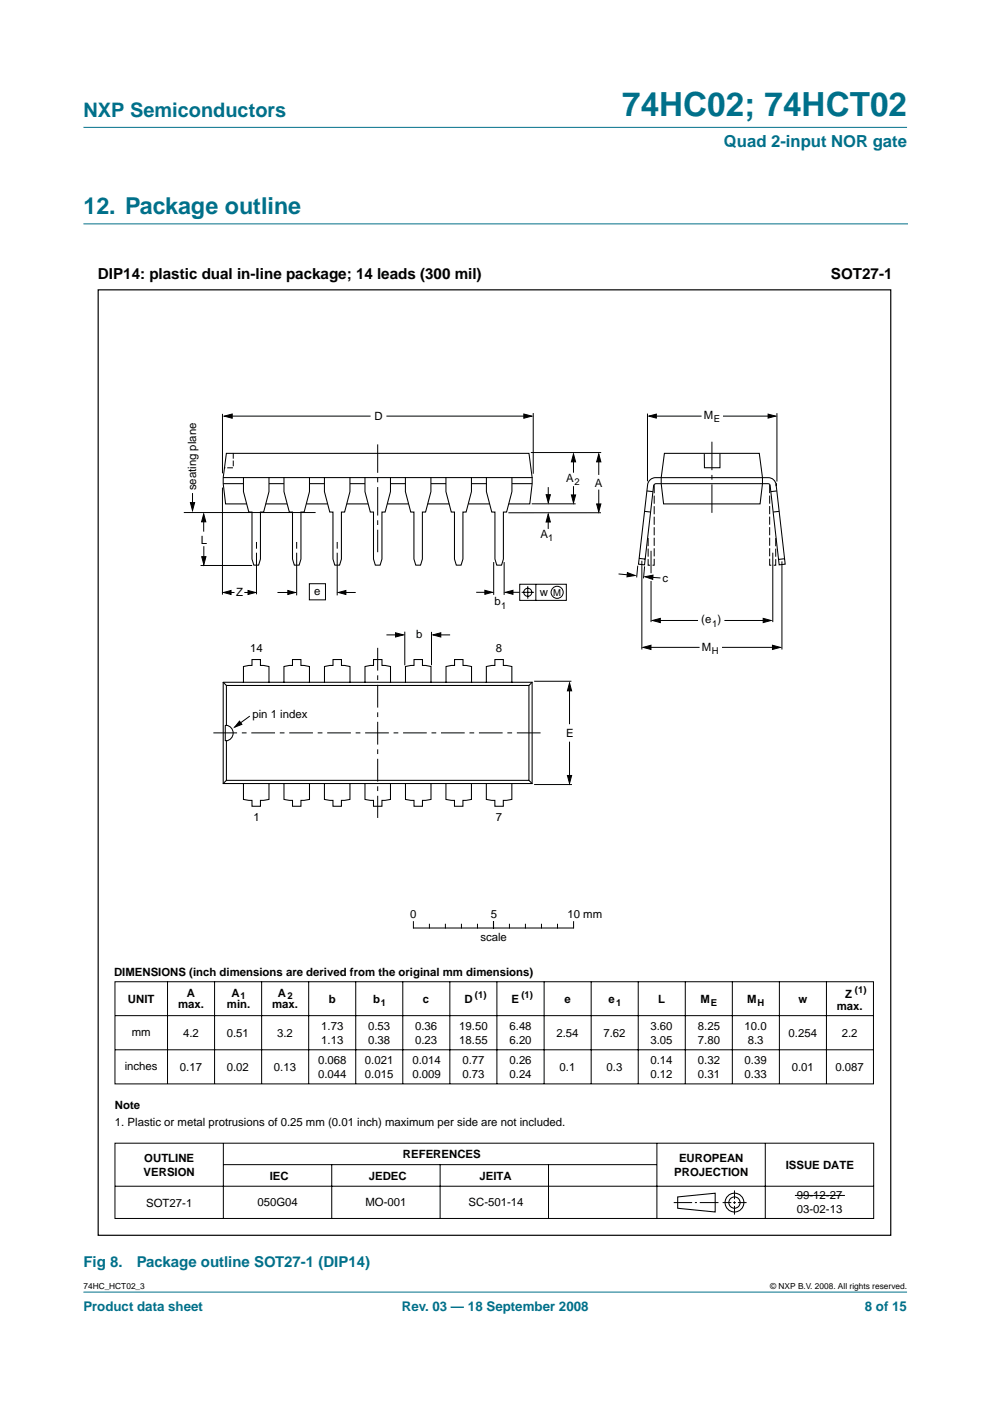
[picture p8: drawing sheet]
<svg xmlns="http://www.w3.org/2000/svg" width="210mm" height="297mm" viewBox="0 0 210 297" stroke-linecap="round" stroke-linejoin="round" font-family="sans-serif">
<g fill="#00708a" stroke="#00708a" stroke-width=".21">
<path d="M17.7 273.9h174.6z"/>
<path d="M17.7 27h174.6z"/>
</g>
<path d="M17.7 47.5h174.7" fill="none" stroke="#00708a" stroke-width=".21"/>
<g fill="none" stroke="#000" stroke-width=".21">
<path d="M47.2 87.7v12.7M48 88.2h30.6M81.9 88.2h29.8M112.6 95.9h14.9M113.1 87.6v12.8M121.6 97v3.2M127 96.6v4.1M137.3 87.7v14.3M138.3 88.2h10.4M153.3 88.2h10.4M164.7 87.6v14.5M39 108.7h27.9"/>
<path d="M40.8 104.5v2.7M42.5 119.9h11M43.2 110v2.7M43.2 115.8v3.2M47.2 103.4v22.7M54.4 114.9v1.4M54.4 117.2v8.8M62.9 114.9v1.4M62.9 117.2v9M71.5 114.9v1.4M71.5 117.2v9M104.7 119.2v6.9"/>
<path d="M106.9 119.2v6.9M112.7 106.8h9.4M116.2 109.8v2.3M116.2 103.3v2.5M121.6 103.1v3M127 103.8v4.3M127.4 108.7h-19.6M135.2 119.9l-.2 2.5M136.1 118.9v18.8M138 116.8v4.7M163.8 117.2v14.7M165.8 119v18.7"/>
<path d="M48.2 125.6h1.5M51.8 125.6h1.6M58.8 125.6h3.1M65.6 123.8h3.4v3.4h-3.4zM72.6 125.6h2.8M81.9 134.6h2.9M85.8 133.9v7.2M91.5 134v7M92.6 134.6h2.8M101 125.6h2.5M108.1 125.6h2.1M110.2 123.9h9.9v3.4h-9.9z"/>
<path d="M110.6 125.6h2.6M111.9 124.3v2.6M113.6 123.9v3.4M131.1 121.7l2.8 .2M136.7 120.1l-.3 2.5M137.2 137.3h11.1M137.3 122.3l2.7 .2M138 123.2v8.7M139.1 131.6h8.9M153.1 137.3h11.1M153.6 131.6h9M53 151.8l-2.6 1.9"/>
<path d="M113.2 144.4h8M120.8 145.9v7.6M120.8 157.2v7.9M113.2 166.3h8.1M87.7 195.4v1.4M87.7 196.8h33.8M91 196v.8M94.4 196v.8M97.8 196v.8M101.2 196v.8M104.6 195.4v1.4M108 196v.8"/>
<path d="M111.4 196v.8M114.8 196v.8M118.2 196v.8M121.6 195.4v1.4M24.4 208.1h160.8v21.7h-160.8zM24.4 215.3h160.8M35.5 208.1v21.7M45.5 208.1v21.7M55.5 208.1v21.7M65.4 208.1v21.7M75.4 208.1v21.7M85.4 208.1v21.7"/>
<path d="M95.4 208.1v21.7M105.4 208.1v21.7M115.4 208.1v21.7M125.3 208.1v21.7M135.3 208.1v21.7M145.3 208.1v21.7M155.3 208.1v21.7M165.2 208.1v21.7M175.2 208.1v21.7M24.4 222.6h160.8M24.4 242.4h160.8v15.9h-160.8zM24.4 251.5h160.8"/>
<path d="M47.4 242.4v15.9M47.4 246.9h91.9M70.3 246.9v11.4M93.3 246.9v11.4M116.3 246.9v11.4M139.3 242.4v15.9M142.8 255h3.9M147.3 255h.5M148.4 255h3.9M153.2 255h1.9M155.5 255h.5M155.7 252.4v1.8"/>
<path d="M155.7 254.7v.5M155.7 255.7v1.8M156.5 255h1.8M162.3 242.4v15.9M168.5 253.5h10.6"/>
<circle cx="111.9" cy="125.6" r=".85"/>
<circle cx="118.1" cy="125.6" r="1.28"/>
</g>
<g fill="none" stroke="#000" stroke-width=".22">
<path d="M140.9 96.1h20.1l.7 5.2v1.2l-.5 4.3h-20.5l-.5-4.3v-1.2zM149.3 96.2l.1 3h3.3l-.1-3M47.3 102.5h4.3M47.4 101.3h65.4M51.6 101.3v2.9l1.2 4.4h.6v9.9l.4 1.3h1l.4-1.3v-9.9h.7l1.1-4.4v-2.9M52.3 106.8h-4.5l-.5-4.3v-1.2l.7-5.2h64.2l.6 5.2v1.2l-.5 4.3h-4.4M56.3 106.8h4.6M57 102.5h3.2M60.2 101.3v2.9l1.1 4.4h.7v9.9l.4 1.3h1l.4-1.3v-9.9h.7l1.1-4.4v-2.9M65 106.8h4.5M65.6 102.5h3.2M68.8 101.3v2.9l1.1 4.4h.7v9.9l.4 1.3h1l.4-1.3v-9.9h.7l1.1-4.4v-2.9"/>
<path d="M73.5 106.8h4.6M74.2 102.5h3.2M77.4 101.3v2.9l1.1 4.4h.7v9.9l.4 1.3h1l.4-1.3v-9.9h.7l1.1-4.4v-2.9M82.1 106.8h4.5M82.8 102.5h3.2M86 101.3v2.9l1.1 4.4h.7v9.9l.4 1.3h1l.4-1.3v-9.9h.6l1.2-4.4v-2.9M90.7 106.8h4.6M91.4 102.5h3.2M94.5 101.3v2.9l1.2 4.4h.7v9.9l.3 1.3h1.1l.4-1.3v-9.9h.6l1.2-4.4v-2.9M99.3 106.8h4.5M100 102.5h3.2M103.1 101.3v2.9l1.2 4.4h.6v9.9l.4 1.3h1l.4-1.3v-9.9h.7l1.1-4.4v-2.9"/>
<path d="M108.5 102.5h4.3M135.5 118.4l1.3 .1M136.7 108.4l1.2 .2M137.1 104.1l1.3 .1M137.7 101.9l.8-.6h.5h23.9a1.66 1.66 0 0 1 1.7 1.5l1.9 16.8-1.3 .2-1.9-16.8-.2-.4-24-.1-.2 .1-.3 .4-1.9 16.8-1.3-.2 1.9-16.8zM164.7 104.1l-1.3 .1M165.2 108.4l-1.3 .2M166.3 118.5l-1.2 .1M47.3 144.7h65.5v21.4h-65.5zM47.3 144.7l.7 .6M47.8 153.8a1.59 1.59 0 0 1 1.6 1.6 1.59 1.59 0 0 1-1.6 1.6zM48 153.8v-8.5h64.1v20.1h-64.1v-8.4"/>
<path d="M51.6 144.7v-3.4l1.8-.2v-1.3h1.8v1.3l1.8 .2v3.4M60.2 144.7v-3.4l1.8-.2v-1.3h1.8v1.3l1.8 .2v3.4M68.8 144.7v-3.4l1.8-.2v-1.3h1.8v1.3l1.8 .2v3.4M77.4 144.7v-3.4l1.8-.2v-1.3h1.8v1.3l1.8 .2v3.4M86 144.7v-3.4l1.8-.2v-1.3h1.8v1.3l1.8 .2v3.4M94.6 144.7v-3.4l1.8-.2v-1.3h1.8v1.3l1.8 .2v3.4M103.1 144.7v-3.4l1.8-.2v-1.3h1.8v1.3l1.8 .2v3.4M112.8 144.7l-.7 .6M48 165.4l-.7 .7M51.6 166.1v3.4l1.8 .2v1.2h1.8v-1.2l1.8-.2v-3.4M60.2 166.1v3.4l1.8 .2v1.2h1.8v-1.2l1.8-.2v-3.4M68.8 166.1v3.4l1.8 .2v1.2h1.8v-1.2l1.8-.2v-3.4"/>
<path d="M77.4 166.1v3.4l1.8 .2v1.2h1.8v-1.2l1.8-.2v-3.4M86 166.1v3.4l1.8 .2v1.2h1.8v-1.2l1.8-.2v-3.4M94.5 166.1v3.4l1.9 .2v1.2h1.8v-1.2l1.8-.2v-3.4M103.1 166.1v3.4l1.8 .2v1.2h1.8v-1.2l1.8-.2v-3.4M112.1 165.4l.7 .7M143.7 253.8l7.9-.8v4l-7.9-.8z"/>
<circle cx="155.7" cy="255" r="1.99"/>
<circle cx="155.7" cy="255" r="1.2"/>
</g>
<g fill="#000" stroke="#000" stroke-width=".21">
<path d="M47.6 88.2l1.6-.4v.9zM111.1 87.8l1.6 .4-1.6 .5zM121.6 96.2l.4 1.7h-.9zM127 96.2l.4 1.7h-.9zM137.6 88.2l1.6-.4v.8zM162.9 87.8l1.5 .4-1.5 .4zM40.4 106.6h.9l-.5 1.6zM43.2 109l.4 1.6h-.9zM42.8 118h.9l-.5 1.7zM116.2 109l.5 1.7h-.9zM115.8 104.9h.9l-.5 1.7zM121.1 104.9h.9l-.4 1.7z"/>
<path d="M126.5 106.8h.9l-.4 1.7zM47.4 125.6l1.6-.4v.8zM52.6 125.2l1.6 .4-1.6 .4zM61 125.2l1.6 .4-1.6 .4zM71.7 125.6l1.6-.4v.8zM83.9 134.2l1.6 .4-1.6 .5zM91.8 134.6l1.7-.4v.9zM102.8 125.2l1.6 .4-1.6 .4zM107.2 125.6l1.6-.4v.8zM133 121.4l1.7 .6-1.8 .3zM136.3 137.3l1.7-.5v.9zM136.7 122.3l1.8-.4-.1 .9z"/>
<path d="M138.3 131.6l1.7-.5v.9zM161.8 131.1l1.7 .5-1.7 .4zM163.8 136.8l1.7 .5-1.7 .4zM50.8 152.9l.5 .7-1.5 .6zM120.8 144.8l.4 1.7h-.9zM120.3 164.4h.9l-.4 1.7z"/>
</g>
<path d="M80.1 94.2v22.9M150.9 93.7v15.6" fill="none" stroke="#000" stroke-width=".21" stroke-dasharray="6 1 1 1" stroke-linecap="butt"/>
<path d="M45.2 155.4h70.2" fill="none" stroke="#000" stroke-width=".21" stroke-dasharray="5 1 1 1" stroke-linecap="butt"/>
<path d="M80.1 137.4v36" fill="none" stroke="#000" stroke-width=".21" stroke-dasharray="4.8 1 1 1" stroke-linecap="butt"/>
<path d="M49.5 96.1v3.1h-1.9" fill="none" stroke="#000" stroke-width=".21" stroke-dasharray="1 .6"/>
<path d="M138.7 103v16.8h-1.3v-6.3M163.2 102.9v16.9h1.3v-6.3" fill="none" stroke="#000" stroke-width=".21" stroke-dasharray="1.5 .7"/>
<path d="M20.8 61.5h168.1v200.4h-168.1z" fill="none" stroke="#000" stroke-width=".25"/>
<text font-size="7.1" fill="#00708a" x="131.9" y="24.7">74HC02; 74HCT02</text>
<text font-size="4.9" fill="#00708a" x="17.7" y="45.5">12. Package outline</text>
<text font-size="4.2" fill="#00708a" x="17.7" y="24.9">NXP Semiconductors</text>
<text font-size="3.5" fill="#00708a" x="153.5" y="31.1">Quad 2-input NOR gate</text>
<g font-size="3.2">
<text x="20.8" y="59.1">DIP14: plastic dual in-line package; 14 leads (300 mil)</text>
<text x="176.2" y="59.1">SOT27-1</text>
</g>
<g font-size="3.2" fill="#00708a">
<text x="17.7" y="268.7">Fig 8.</text>
<text x="29" y="268.7">Package outline SOT27-1 (DIP14)</text>
</g>
<g font-size="2.8" fill="#00708a">
<text x="17.7" y="278">Product data sheet</text>
<text x="85.2" y="278">Rev. 03 — 18 September 2008</text>
<text x="183.4" y="278">8 of 15</text>
</g>
<g font-size="2.4">
<text x="79.4" y="89">D</text>
<text x="149.3" y="88.9">M</text>
<text x="41.6" y="104" transform="rotate(-90 41.6 104)">seating plane</text>
<text x="120" y="102.3">A</text>
<text x="126.1" y="103.3">A</text>
<text x="42.6" y="115.2">L</text>
<text x="114.6" y="114.1">A</text>
<text x="140.5" y="123.3">c</text>
<text x="50.1" y="126.5">Z</text>
<text x="66.6" y="126.2">e</text>
<text x="104.8" y="128.3">b</text>
<text x="114.5" y="126.3">w</text>
<text x="88.2" y="135.2">b</text>
<text x="148.7" y="132.1">(e )</text>
<text x="53" y="138.3">14</text>
<text x="105.1" y="138.2">8</text>
<text x="148.8" y="138.1">M</text>
<text x="53.5" y="152.2">pin 1 index</text>
<text x="120" y="156.2">E</text>
<text x="53.8" y="174">1</text>
<text x="105.2" y="174.2">7</text>
<text x="87" y="194.7">0</text>
<text x="104" y="194.7">5</text>
<text x="120.3" y="194.7">10 mm</text>
<text x="101.9" y="199.4">scale</text>
<text x="24.2" y="207">DIMENSIONS (inch dimensions are derived from the original mm dimensions)</text>
<text x="27.1" y="212.7">UNIT</text>
<text x="37.8" y="213.8">max.</text>
<text x="39.6" y="211.4">A</text>
<text x="48.1" y="213.8">min.</text>
<text x="49.1" y="211.4">A</text>
<text x="57.7" y="213.8">max.</text>
<text x="58.9" y="211.4">A</text>
<text x="69.7" y="212.7">b</text>
<text x="79.1" y="212.7">b</text>
<text x="89.7" y="212.7">c</text>
<text x="98.5" y="212.7">D</text>
<text x="108.4" y="212.7">E</text>
<text x="119.7" y="212.7">e</text>
<text x="129" y="212.7">e</text>
<text x="139.5" y="212.7">L</text>
<text x="148.5" y="212.7">M</text>
<text x="158.4" y="212.7">M</text>
<text x="169.3" y="212.6">w</text>
<text x="177.4" y="214.1">max.</text>
<text x="179.2" y="211.7">Z</text>
<text x="27.9" y="219.6">mm</text>
<text x="38.8" y="219.8">4.2</text>
<text x="48.1" y="219.8">0.51</text>
<text x="58.7" y="219.8">3.2</text>
<text x="68.1" y="218.3">1.73</text>
<text x="68.1" y="221.3">1.13</text>
<text x="78.1" y="218.3">0.53</text>
<text x="78.1" y="221.3">0.38</text>
<text x="88" y="218.4">0.36</text>
<text x="88" y="221.3">0.23</text>
<text x="97.4" y="218.4">19.50</text>
<text x="97.4" y="221.3">18.55</text>
<text x="108" y="218.4">6.48</text>
<text x="108" y="221.3">6.20</text>
<text x="118" y="219.8">2.54</text>
<text x="128" y="219.8">7.62</text>
<text x="137.9" y="218.4">3.60</text>
<text x="137.9" y="221.3">3.05</text>
<text x="148" y="218.4">8.25</text>
<text x="148" y="221.3">7.80</text>
<text x="157.9" y="218.4">10.0</text>
<text x="158.5" y="221.3">8.3</text>
<text x="167.2" y="219.8">0.254</text>
<text x="178.5" y="219.8">2.2</text>
<text x="26.5" y="226.8">inches</text>
<text x="38.2" y="227">0.17</text>
<text x="48.1" y="227">0.02</text>
<text x="58.1" y="227">0.13</text>
<text x="67.4" y="225.6">0.068</text>
<text x="77.4" y="225.6">0.021</text>
<text x="87.4" y="225.6">0.014</text>
<text x="98" y="225.6">0.77</text>
<text x="108" y="225.6">0.26</text>
<text x="118.7" y="227">0.1</text>
<text x="128.6" y="227">0.3</text>
<text x="137.9" y="225.6">0.14</text>
<text x="148" y="225.6">0.32</text>
<text x="157.9" y="225.6">0.39</text>
<text x="167.9" y="227">0.01</text>
<text x="177.1" y="227">0.087</text>
<text x="67.4" y="228.5">0.044</text>
<text x="77.4" y="228.5">0.015</text>
<text x="87.4" y="228.5">0.009</text>
<text x="98" y="228.5">0.73</text>
<text x="108" y="228.5">0.24</text>
<text x="137.9" y="228.5">0.12</text>
<text x="148" y="228.5">0.31</text>
<text x="157.9" y="228.5">0.33</text>
<text x="24.4" y="235.1">Note</text>
<text x="24.4" y="238.7">1. Plastic or metal protrusions of 0.25 mm (0.01 inch) maximum per side are not included.</text>
<text x="85.4" y="245.6">REFERENCES</text>
<text x="30.5" y="249.3">VERSION</text>
<text x="30.6" y="246.3">OUTLINE</text>
<text x="57.2" y="250.2">IEC</text>
<text x="78.2" y="250.2">JEDEC</text>
<text x="101.7" y="250.2">JEITA</text>
<text x="143" y="249.3">PROJECTION</text>
<text x="144" y="246.3">EUROPEAN</text>
<text x="166.6" y="247.8">ISSUE DATE</text>
<text x="31" y="255.8">SOT27-1</text>
<text x="54.6" y="255.8">050G04</text>
<text x="77.5" y="255.8">MO-001</text>
<text x="99.4" y="255.8">SC-501-14</text>
<text x="168.9" y="254.3">99-12-27</text>
<text x="168.9" y="257.2">03-02-13</text>
</g>
<g font-size="2">
<text x="151.4" y="89.4">E</text>
<text x="121.8" y="102.8">2</text>
<text x="116.2" y="114.6">1</text>
<text x="106.3" y="129">1</text>
<text x="117.3" y="126.3">M</text>
<text x="151" y="132.9">1</text>
<text x="151" y="138.7">H</text>
<text x="51" y="211.9">1</text>
<text x="60.9" y="211.9">2</text>
<text x="80.8" y="213.2">1</text>
<text x="100.7" y="211.6">(1)</text>
<text x="110.6" y="211.6">(1)</text>
<text x="130.6" y="213.2">1</text>
<text x="150.7" y="213.3">E</text>
<text x="160.6" y="213.3">H</text>
<text x="181.3" y="210.6">(1)</text>
</g>
<g font-size="1.8">
<text x="17.7" y="273.4">74HC_HCT02_3</text>
<text x="163.3" y="273.4">© NXP B.V. 2008. All rights reserved.</text>
</g>
</svg>
